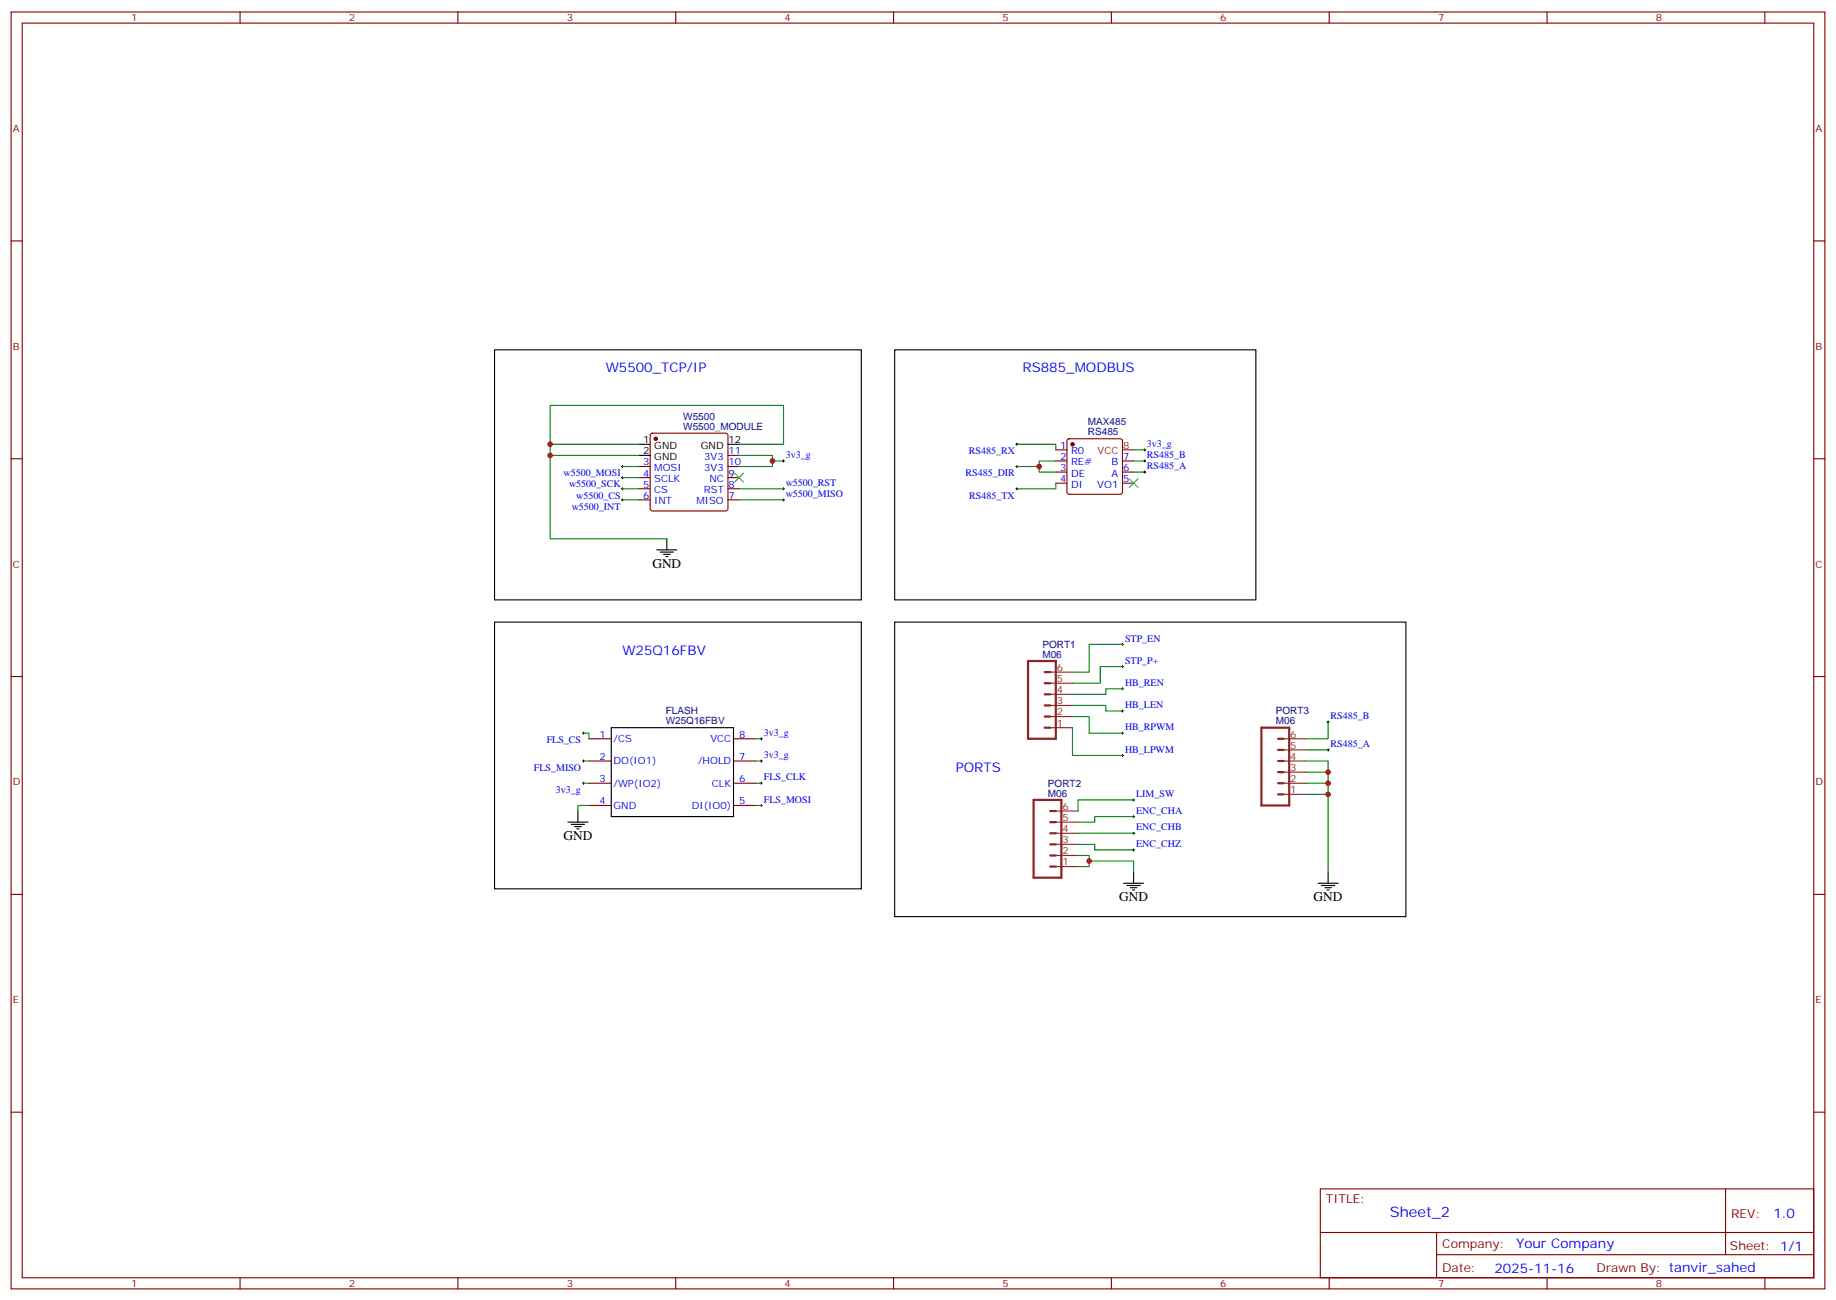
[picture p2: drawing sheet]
<svg xmlns="http://www.w3.org/2000/svg" width="583mm" height="413mm" viewBox="0 0 583 413" stroke-linecap="round" stroke-linejoin="round" font-family="sans-serif">
<g fill="none" stroke="#870000" stroke-width=".35">
<path d="M3.5 3.8h575.8v405.4h-575.8zM7.1 7.3h568.6v398.3h-568.6zM76.2 3.8v3.5M145.3 3.8v3.5M214.5 3.8v3.5M283.6 3.8v3.5M352.8 3.8v3.5M421.9 3.8v3.5M491.1 3.8v3.5M560.2 3.8v3.5M3.5 76.5h3.6M575.7 76.5h3.6"/>
<path d="M206.6 137.7l.5-.2h23.3l.5 .2 .2 .5v23.3l-.3 .5-.4 .2h-23.3l-.5-.2-.2-.5v-23.3zM338.9 139.5l.5-.2h16.2l.5 .2 .2 .5v16.2l-.2 .5-.5 .2h-16.2l-.5-.2-.2-.5v-16.2zM3.5 145.6h3.6M202.8 148.1h3.6M202.8 151.6h3.6M202.8 155.2h3.6M202.8 158.7h3.6M231.1 148.1h3.5M231.1 151.6h3.5M231.1 155.2h3.5M231.1 158.7h3.5M231.1 144.6h3.5"/>
<path d="M335.1 142.8h3.6M335.1 146.3h3.6M335.1 149.9h3.6M335.1 153.4h3.6M356.3 146.3h3.5M356.3 149.9h3.5M356.3 153.4h3.5M575.7 145.6h3.6M3.5 214.8h3.6M575.7 214.8h3.6M187 234.5h7M232.8 234.5h7.1"/>
<path d="M187 241.6h7M187 248.6h7M187 255.7h7M232.8 241.6h7.1M232.8 248.6h7.1M232.8 255.7h7.1M3.5 283.9h3.6M575.7 283.9h3.6M3.5 353.1h3.6M575.7 353.1h3.6M419.1 377.4h156.6v28.2h-156.6zM547.7 377.4v20.9"/>
<path d="M419.1 391.2h156.5M456 398.3h119.6M456 391.2v14.2M76.2 405.6v3.6M145.3 405.6v3.6M214.5 405.6v3.6M283.6 405.6v3.6M352.8 405.6v3.6M421.9 405.6v3.6M491.1 405.6v3.6M560.2 405.6v3.6"/>
</g>
<g fill="#870000" stroke="#870000" stroke-width=".35">
<circle cx="208.1" cy="139.3" r=".53"/>
<circle cx="340.4" cy="141" r=".53"/>
</g>
<g fill="none" stroke="#000" stroke-width=".35">
<path d="M157 111.1h116.4v79.3h-116.4zM284 111.1h114.6v79.3h-114.6zM202.8 141h3.6M202.8 144.6h3.6M231.1 141h3.5M208.5 174.6h6.3M209.5 175.3h4.3M210.6 176h2.1M211.3 176.7h.7M211.7 171v3.6M157 197.5h116.4v84.7h-116.4zM194 231h38.8v28.2h-38.8z"/>
<path d="M183.4 257.5v3.5M180.3 261h6.3M181.3 261.7h4.3M182.4 262.4h2.1M183.1 263.1h.7M359.8 276.9v3.5M421.6 276.9v3.5M356.7 280.4h6.3M357.7 281.1h4.2M358.8 281.8h2.1M359.5 282.5h.7M418.4 280.4h6.3"/>
<path d="M419.5 281.1h4.2M420.5 281.8h2.1M421.2 282.5h.7"/>
</g>
<path d="M356.3 142.8h3.5" fill="none" stroke="#f00" stroke-width=".35"/>
<g fill="none" stroke="#8c2424" stroke-width=".71">
<path d="M326.3 209.8h8.8v24.7h-8.8zM331.6 216.9h1.8M331.6 213.4h1.8M331.6 223.9h1.8M331.6 227.5h1.8M331.6 231h1.8M331.6 220.4h1.8M400.4 231h8.8v24.7h-8.8zM405.7 234.5h1.8M405.7 238.1h1.8M328.1 253.9h8.8v24.7h-8.8zM333.4 257.5h1.7"/>
<path d="M405.7 245.1h1.8M405.7 248.6h1.8M405.7 252.2h1.8M405.7 241.6h1.8M333.4 268h1.7M333.4 271.6h1.7M333.4 275.1h1.7M333.4 261h1.7M333.4 264.5h1.7"/>
</g>
<g fill="none" stroke="#8c2424" stroke-width=".35">
<path d="M333.4 216.9h7M333.4 213.4h7M333.4 231h7M333.4 227.5h7M333.4 223.9h7M333.4 220.4h7M407.5 238.1h7M407.5 234.5h7M335.1 257.5h7.1M407.5 252.2h7M407.5 248.6h7M407.5 245.1h7"/>
<path d="M407.5 241.6h7M335.1 275.1h7.1M335.1 271.6h7.1M335.1 268h7.1M335.1 264.5h7.1M335.1 261h7.1"/>
</g>
<g fill="none" stroke="#000" stroke-width=".32">
<path d="M197.2 148.1h.7M197.2 151.6h.7M197.2 155.2h.7M197.2 158.7h.7M197.6 147.7v.7M197.6 151.3v.7M197.6 154.8v.7M197.6 158.3v.7M248.4 155.2h.7M248.4 158.7h.7M248.4 146.3h.7M248.7 146v.7"/>
<path d="M248.7 154.8v.7M248.7 158.3v.7M322.4 148.1h.7M322.4 155.2h.7M322.4 141h.7M322.8 140.7v.7M322.8 147.7v.7M322.8 154.8v.7M363 146.3h.7M363 142.8h.7M363 149.9h.7M363.4 142.5v.7"/>
<path d="M363.4 146v.7M363.4 149.5v.7M356 204.5h.7M356 211.6h.7M356 218.7h.7M356.3 204.2v.7M356.3 211.2v.7M356.3 218.3v.7M184.9 232.8h.7M185.2 232.4v.7M241.3 234.5h.7M241.7 234.2v.7"/>
<path d="M356 232.8h.7M356 225.7h.7M356 239.8h.7M356.3 225.4v.7M356.3 232.4v.7M356.3 239.5v.7M421.2 229.2h.7M421.2 238.1h.7M421.6 228.9v.7M421.6 237.7v.7M184.9 241.6h.7M184.9 248.6h.7"/>
<path d="M185.2 241.2v.7M185.2 248.3v.7M241.3 241.6h.7M241.3 248.6h.7M241.3 255.7h.7M241.7 241.2v.7M241.7 248.3v.7M241.7 255.3v.7M359.5 253.9h.7M359.5 259.2h.7M359.8 253.6v.7M359.8 258.9v.7"/>
<path d="M359.5 264.5h.7M359.5 269.8h.7M359.8 264.2v.7M359.8 269.5v.7"/>
</g>
<g fill="none" stroke="#008700" stroke-width=".35">
<path d="M174.6 141h28.2M174.6 144.6h28.2M197.6 148.1h5.2M197.6 151.6h5.2M197.6 155.2h5.2M197.6 158.7h5.2M234.6 141h14.1v-12.3h-74.1v42.3h37.1M234.6 144.6h10.6v3.5h-10.6M234.6 155.2h14.1M234.6 158.7h14.1M245.2 146.3h3.5M322.8 141h12.3v1.8"/>
<path d="M322.8 148.1h7M335.1 146.3h-5.3v3.6h5.3M335.1 153.4v1.8h-12.3M359.8 146.3h3.6M359.8 142.8h3.6M359.8 149.9h3.6M356.3 204.5h-10.6v8.9h-5.3M356.3 211.6h-7.1v5.3h-8.8M356.3 218.7h-5.3v1.7h-10.6M185.2 232.8h1.8v1.7M239.9 234.5h1.8M340.4 223.9h10.6v1.8h5.3"/>
<path d="M340.4 231v8.8h15.9M340.4 227.5h5.3v5.3h10.6M414.5 238.1h7.1M421.6 229.2v5.3h-7.1M185.2 241.6h1.8M185.2 248.6h1.8M187 255.7h-3.6v1.8M239.9 241.6h1.8M239.9 248.6h1.8M239.9 255.7h1.8M359.8 253.9h-17.6v3.6M359.8 259.2h-12.3v1.8h-5.3"/>
<path d="M414.5 241.6h7.1v3.5h-7.1M421.6 245.1v3.5h-7.1M421.6 248.6v3.6h-7.1M421.6 252.2v24.7M342.2 268h5.3v1.8h12.3M342.2 271.6h3.5v3.5h-3.5M342.2 264.5h17.6M345.7 273.3h14.1v3.6"/>
</g>
<path d="M233.2 150.2l2.8 2.8M236 150.2l-2.8 2.8M358.4 152l2.8 2.8M361.2 152l-2.8 2.8" fill="none" stroke="#3c3" stroke-width=".35"/>
<g fill="#c00">
<circle cx="174.6" cy="141" r=".88"/>
<circle cx="174.6" cy="144.6" r=".88"/>
<circle cx="245.2" cy="146.3" r=".88"/>
<circle cx="329.8" cy="148.1" r=".88"/>
<circle cx="345.7" cy="273.3" r=".88"/>
<circle cx="421.6" cy="245.1" r=".88"/>
<circle cx="421.6" cy="248.6" r=".88"/>
<circle cx="421.6" cy="252.2" r=".88"/>
</g>
<path d="M284 197.5h162.3v93.5h-162.3z" fill="none" stroke="#000" stroke-width=".35"/>
<text font-size="4.6" fill="#00f" x="441.2" y="386.4">Sheet_2</text>
<g font-size="4.2" fill="#00f">
<text x="192.3" y="118.1">W5500_TCP/IP</text>
<text x="324.6" y="118.1">RS885_MODBUS</text>
<text x="197.6" y="208.1">W25Q16FBV</text>
<text x="303.4" y="245.1">PORTS</text>
<text x="562.9" y="386.7">1.0</text>
<text x="481.3" y="396.2">Your Company</text>
<text x="474.4" y="404">2025-11-16</text>
</g>
<g font-size="4.2">
<text x="207.1" y="180.2">GND</text>
<text x="178.9" y="266.6">GND</text>
<text x="355.2" y="286">GND</text>
<text x="417" y="286">GND</text>
</g>
<g font-size="3.9" fill="#800">
<text x="420.9" y="382">TITLE:</text>
<text x="549.5" y="386.7">REV:</text>
<text x="457.8" y="396.2">Company:</text>
<text x="549.1" y="396.8">Sheet: 1/1</text>
<text x="457.8" y="403.9">Date:</text>
<text x="506.8" y="403.9">Drawn By: tanvir_sahed</text>
</g>
<g font-size="3.2" fill="#800">
<text x="41.6" y="6.8">1</text>
<text x="110.8" y="6.8">2</text>
<text x="179.9" y="6.8">3</text>
<text x="249.1" y="6.8">4</text>
<text x="318.2" y="6.8">5</text>
<text x="387.3" y="6.8">6</text>
<text x="456.5" y="6.8">7</text>
<text x="525.6" y="6.8">8</text>
<text x="4.1" y="41.9">A</text>
<text x="576.3" y="41.9">A</text>
<text x="4.1" y="111.1">B</text>
<text x="576.3" y="111.1">B</text>
<text x="4.1" y="180.2">C</text>
<text x="576.3" y="180.2">C</text>
<text x="4.1" y="249.3">D</text>
<text x="576.3" y="249.3">D</text>
<text x="4.1" y="318.5">E</text>
<text x="576.3" y="318.5">E</text>
<text x="41.6" y="408.6">1</text>
<text x="110.8" y="408.6">2</text>
<text x="179.9" y="408.6">3</text>
<text x="249.1" y="408.6">4</text>
<text x="318.2" y="408.6">5</text>
<text x="387.3" y="408.6">6</text>
<text x="456.5" y="408.6">7</text>
<text x="525.6" y="408.6">8</text>
</g>
<g font-size="3.2" fill="#000080">
<text x="216.9" y="136.4">W5500_MODULE</text>
<text x="216.9" y="133.2">W5500</text>
<text x="345.3" y="135">MAX485</text>
<text x="345.3" y="138.1">RS485</text>
<text x="330.9" y="208.8">M06</text>
<text x="330.9" y="205.6">PORT1</text>
<text x="211.3" y="226.6">FLASH</text>
<text x="405" y="226.8">PORT3</text>
<text x="211.3" y="229.8">W25Q16FBV</text>
<text x="405" y="229.9">M06</text>
<text x="332.7" y="249.7">PORT2</text>
<text x="332.7" y="252.9">M06</text>
</g>
<g font-size="3.2">
<text x="204.2" y="140.7">1</text>
<text x="207.7" y="142.5">GND</text>
<text x="222.5" y="142.5">GND</text>
<text x="231.2" y="140.7">12</text>
<text x="204.2" y="144.2">2</text>
<text x="207.7" y="146">GND</text>
</g>
<g font-size="3.2" fill="#00f">
<text x="336.5" y="142.5">1</text>
<text x="364.1" y="141.9">3v3_g</text>
<text x="204.2" y="147.7">3</text>
<text x="207.7" y="149.5">MOSI</text>
<text x="223.6" y="149.5">3V3</text>
<text x="223.6" y="146">3V3</text>
<text x="231.2" y="147.7">10</text>
<text x="231.2" y="144.2">11</text>
<text x="249.4" y="145.5">3v3_g</text>
<text x="307.5" y="144.1">RS485_RX</text>
<text x="336.5" y="146">2</text>
<text x="336.5" y="149.5">3</text>
<text x="340" y="144.2">R0</text>
<text x="340" y="147.7">RE#</text>
<text x="352.8" y="147.7">B</text>
<text x="356.5" y="149.5">6</text>
<text x="356.5" y="146">7</text>
<text x="364.1" y="145.5">RS485_B</text>
<text x="364.1" y="149">RS485_A</text>
<text x="178.9" y="151.2">w5500_MOSI</text>
<text x="180.6" y="154.7">w5500_SCK</text>
<text x="204.2" y="151.3">4</text>
<text x="204.2" y="154.8">5</text>
<text x="207.7" y="153">SCLK</text>
<text x="225.2" y="153">NC</text>
<text x="231.2" y="154.8">8</text>
<text x="231.2" y="151.3">9</text>
<text x="249.4" y="154.3">w5500_RST</text>
<text x="306.5" y="151.2">RS485_DIR</text>
<text x="336.5" y="153">4</text>
<text x="340" y="151.3">DE</text>
<text x="340" y="154.8">DI</text>
<text x="348.3" y="154.8">VO1</text>
<text x="352.8" y="151.3">A</text>
<text x="356.5" y="153">5</text>
<text x="181.5" y="161.8">w5500_INT</text>
<text x="182.9" y="158.3">w5500_CS</text>
<text x="204.2" y="158.3">6</text>
<text x="207.7" y="156.6">CS</text>
<text x="207.7" y="160.1">INT</text>
<text x="221.1" y="160.1">MISO</text>
<text x="223.4" y="156.6">RST</text>
<text x="231.2" y="158.3">7</text>
<text x="249.4" y="157.8">w5500_MISO</text>
<text x="307.7" y="158.3">RS485_TX</text>
<text x="357.1" y="203.7">STP_EN</text>
<text x="357.1" y="210.7">STP_P+</text>
<text x="357.1" y="217.8">HB_REN</text>
<text x="357.1" y="224.8">HB_LEN</text>
<text x="242.5" y="233.6">3v3_g</text>
<text x="357.1" y="231.9">HB_RPWM</text>
<text x="422.4" y="228.4">RS485_B</text>
<text x="173.5" y="235.9">FLS_CS</text>
<text x="190.2" y="234.2">1</text>
<text x="194.7" y="235.6">/CS</text>
<text x="225.5" y="235.6">VCC</text>
<text x="234.6" y="234.2">8</text>
<text x="357.1" y="238.9">HB_LPWM</text>
<text x="422.4" y="237.2">RS485_A</text>
<text x="169.5" y="244.7">FLS_MISO</text>
<text x="190.2" y="241.2">2</text>
<text x="194.7" y="242.6">DO(IO1)</text>
<text x="221.6" y="242.6">/HOLD</text>
<text x="234.6" y="241.2">7</text>
<text x="242.5" y="240.7">3v3_g</text>
<text x="176.5" y="251.7">3v3_g</text>
<text x="190.2" y="248.3">3</text>
<text x="194.7" y="249.7">/WP(IO2)</text>
<text x="226" y="249.7">CLK</text>
<text x="234.6" y="248.3">6</text>
<text x="242.5" y="247.8">FLS_CLK</text>
<text x="190.2" y="255.3">4</text>
<text x="194.7" y="256.8">GND</text>
<text x="219.6" y="256.8">DI(IO0)</text>
<text x="234.6" y="255.3">5</text>
<text x="242.5" y="254.8">FLS_MOSI</text>
<text x="360.6" y="253">LIM_SW</text>
<text x="360.6" y="258.3">ENC_CHA</text>
<text x="360.6" y="263.6">ENC_CHB</text>
<text x="360.6" y="268.9">ENC_CHZ</text>
</g>
<g font-size="3.2" fill="#f00">
<text x="356.5" y="142.5">8</text>
<text x="348.4" y="144.2">VCC</text>
</g>
<g font-size="3.2" fill="#8d2323">
<text x="335.5" y="213">6</text>
<text x="335.5" y="220.1">4</text>
<text x="335.5" y="216.5">5</text>
<text x="335.5" y="227.1">2</text>
<text x="335.5" y="223.6">3</text>
<text x="335.5" y="230.6">1</text>
<text x="409.6" y="237.7">5</text>
<text x="409.6" y="234.2">6</text>
<text x="409.6" y="244.8">3</text>
<text x="409.6" y="241.2">4</text>
<text x="409.6" y="251.8">1</text>
<text x="409.6" y="248.3">2</text>
<text x="337.3" y="257.1">6</text>
<text x="337.3" y="260.6">5</text>
<text x="337.3" y="267.7">3</text>
<text x="337.3" y="264.2">4</text>
<text x="337.3" y="274.7">1</text>
<text x="337.3" y="271.2">2</text>
</g>
</svg>
